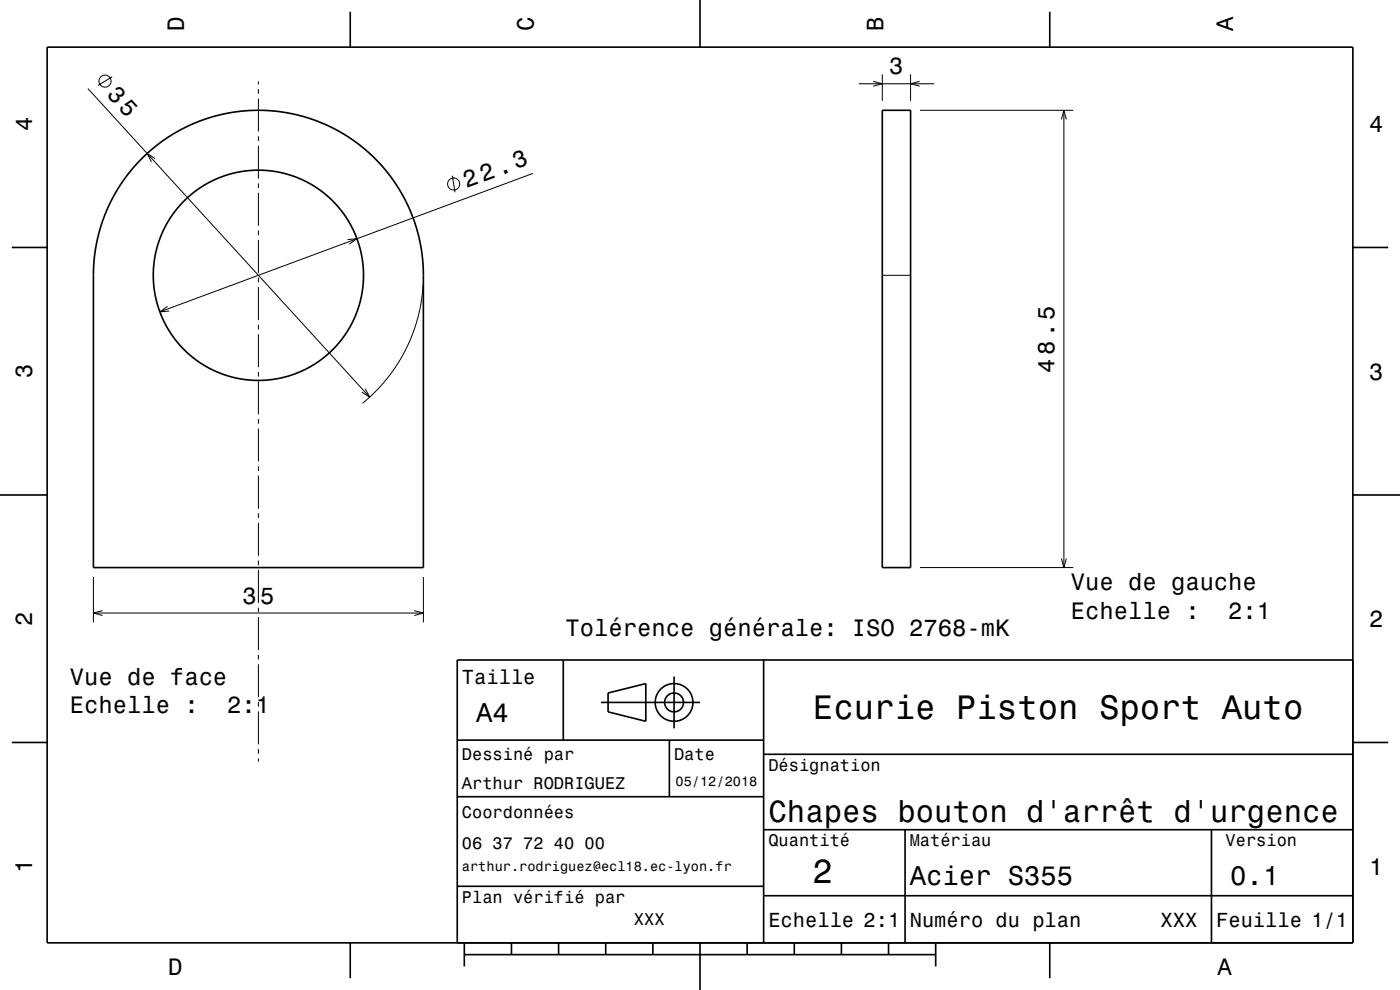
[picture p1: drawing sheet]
<svg xmlns="http://www.w3.org/2000/svg" width="297mm" height="210mm" viewBox="0 0 297 210" stroke-linecap="round" stroke-linejoin="round" font-family="sans-serif">
<g fill="none" stroke="#000" stroke-width=".21">
<path d="M18.6 18.8l59.8 65.4M23.8 16.3l-3 1.8M54.8 17.3v.6M54.8 18.9v1M182.2 17.8h16M185.2 17.3l2 .5-2 .5M187.2 15.8v5.6M193.2 15.8v5.6M195.1 17.3l-1.9 .5 1.9 .5M32.9 33.6l-1.7-1 .9 1.7M54.8 20.9v7M54.8 28.9v1"/>
<path d="M54.8 30.9v7M54.8 38.9v1M96 37.3l.5 3.5M113 36.8l-79.1 29.4M195.2 23.4h32.5M225.2 25.3l.5-1.9 .5 1.9M225.7 23.4v97M54.8 40.9v7M54.8 48.9v1M54.8 50.9v7M54.8 58.9v1M73.7 50.8l2-.2-1.6 1.2"/>
<path d="M187.2 58.4h6M35.5 65l-1.6 1.2 2-.2M54.8 60.9v7M54.8 68.9v1M54.8 70.9v7M54.8 78.9v1M89.8 60.4l-.5 3.8-.8 3.7-1.2 3.5-1.4 3.2-1.8 3-2.1 2.8-2.3 2.6-2.8 2.5M54.8 80.9v7M54.8 88.9v1M54.8 90.9v7M54.8 98.9v1M77.5 82.5l.9 1.7-1.7-1"/>
<path d="M54.8 100.9v7M54.8 108.9v1M54.8 110.9v7M54.8 118.9v1M225.2 118.5l.5 1.9 .5-1.9M19.8 122.4v9.6M19.8 130h70M21.7 129.5l-1.9 .5 1.9 .6M54.8 120.9v7M54.8 128.9v1M54.8 130.9v7M54.8 138.9v1"/>
<path d="M87.9 129.5l1.9 .5-1.9 .6M89.8 122.4v9.6M195.2 120.4h32.5M54.8 140.9v7M54.8 148.9v1M54.8 150.9v7M54.8 158.9v1M54.8 160.9v.6"/>
<circle cx="22.3" cy="17.2" r="1.28"/>
<circle cx="96.2" cy="39" r="1.28"/>
</g>
<g fill="none" stroke="#000" stroke-width=".35">
<path d="M10 10h277v190h-277zM74.3 2.5v7.5M148.5 0v10M222.7 2.5v7.5M30 33.7l2.8-2.5 2.9-2.1 3.2-1.9 3.7-1.6 3.5-1.1 4-.8 3.7-.3 4.2 .1 4 .6 3.6 1 3.3 1.2 3.5 1.9 3.6 2.3 2.8 2.4 2.5 2.6 2.4 3.1 2.3 3.9 1.8 4.1 1.3 4.6 .6 4.7 .1 64.5h-70v-62l.3-4.2 .5-3 .7-2.9 1-2.8 1.1-2.5 1.4-2.6 1.5-2.3 1.9-2.4zM187.2 23.4h6v97h-6zM2.5 52.5h7.5M287 52.5h7.5M0 105h10M287 105h10M119.5 140v17M162 140v60"/>
<path d="M287 140h-190v60M2.5 157.5h7.5M97 157h65M127.5 149h21M129 147l8-2v8l-8-2zM142 157v12M143 143.5v11M287 157.5h7.5M97 169h65M162 176h125M162 160h125M192 176v24"/>
<path d="M257 176v24M97 188h65M162 190h125M74.3 200v7.5M98.5 202.5h100M98.5 200v5M108.5 200v2.5M118.5 200v2.5M128.5 200v2.5M138.5 200v2.5M148.5 200v10M158.5 200v2.5"/>
<path d="M168.5 200v2.5M178.5 200v2.5M188.5 200v2.5M198.5 200v5M222.7 200v7.5"/>
<circle cx="54.8" cy="58.4" r="22.3"/>
<circle cx="143" cy="149" r="2"/>
<circle cx="143" cy="149" r="4"/>
</g>
<g font-size="7.2">
<text x="172.5" y="152.6">Ecurie Piston Sport Auto</text>
<text x="172.3" y="187.3">2</text>
</g>
<text font-size="6.5" x="163" y="174.5">Chapes bouton d'arrêt d'urgence</text>
<g font-size="5.8">
<text x="101" y="153.1">A4</text>
<text x="193" y="187.6">Acier S355</text>
<text x="261" y="187.6">0.1</text>
</g>
<text font-size="5.1" x="99" y="39.9" transform="rotate(-20 99 39.9)">22.3</text>
<g font-size="5">
<text x="39" y="6.5" transform="rotate(-90 39 6.5)">D</text>
<text x="113.2" y="6.5" transform="rotate(-90 113.2 6.5)">C</text>
<text x="187.4" y="6.5" transform="rotate(-90 187.4 6.5)">B</text>
<text x="261.6" y="6.5" transform="rotate(-90 261.6 6.5)">A</text>
<text x="188.7" y="15.8">3</text>
<text x="22.5" y="20.1" transform="rotate(48 22.5 20.1)">35</text>
<text x="6.8" y="27.8" transform="rotate(-90 6.8 27.8)">4</text>
<text x="290.5" y="28.1">4</text>
<text x="6.8" y="80.3" transform="rotate(-90 6.8 80.3)">3</text>
<text x="223.7" y="79" transform="rotate(-90 223.7 79)">48.5</text>
<text x="290.5" y="80.6">3</text>
<text x="227.2" y="125.3">Vue de gauche</text>
<text x="51.4" y="128">35</text>
<text x="227.2" y="131.3">Echelle :</text>
<text x="260.6" y="131.3">2:1</text>
<text x="6.8" y="132.8" transform="rotate(-90 6.8 132.8)">2</text>
<text x="120" y="134.9">Tolérence générale: ISO 2768-mK</text>
<text x="290.5" y="133.1">2</text>
<text x="14.8" y="145.3">Vue de face</text>
<text x="14.8" y="151.3">Echelle :</text>
<text x="48.2" y="151.3">2:1</text>
<text x="6.8" y="185.3" transform="rotate(-90 6.8 185.3)">1</text>
<text x="290.5" y="185.6">1</text>
<text x="35.7" y="206.8">D</text>
<text x="258.3" y="206.8">A</text>
</g>
<g font-size="4.3">
<text x="98" y="145.2">Taille</text>
<text x="163" y="196.6">Echelle 2:1</text>
<text x="193" y="196.6">Numéro du plan</text>
<text x="246.2" y="196.6">XXX</text>
<text x="258" y="196.6">Feuille 1/1</text>
</g>
<g font-size="3.6">
<text x="98" y="161.3">Dessiné par</text>
<text x="143" y="161.3">Date</text>
<text x="98" y="167.5">Arthur RODRIGUEZ</text>
<text x="163" y="163.5">Désignation</text>
<text x="98" y="173.5">Coordonnées</text>
<text x="163" y="179.5">Quantité</text>
<text x="193" y="179.5">Matériau</text>
<text x="260" y="179.5">Version</text>
<text x="98" y="180.2">06 37 72 40 00</text>
<text x="98" y="191.5">Plan vérifié par</text>
<text x="134.5" y="196.3">XXX</text>
</g>
<g font-size="2.9">
<text x="143.3" y="166.8">05/12/2018</text>
<text x="98" y="184.8">arthur.rodriguez@ecl18.ec-lyon.fr</text>
</g>
</svg>
